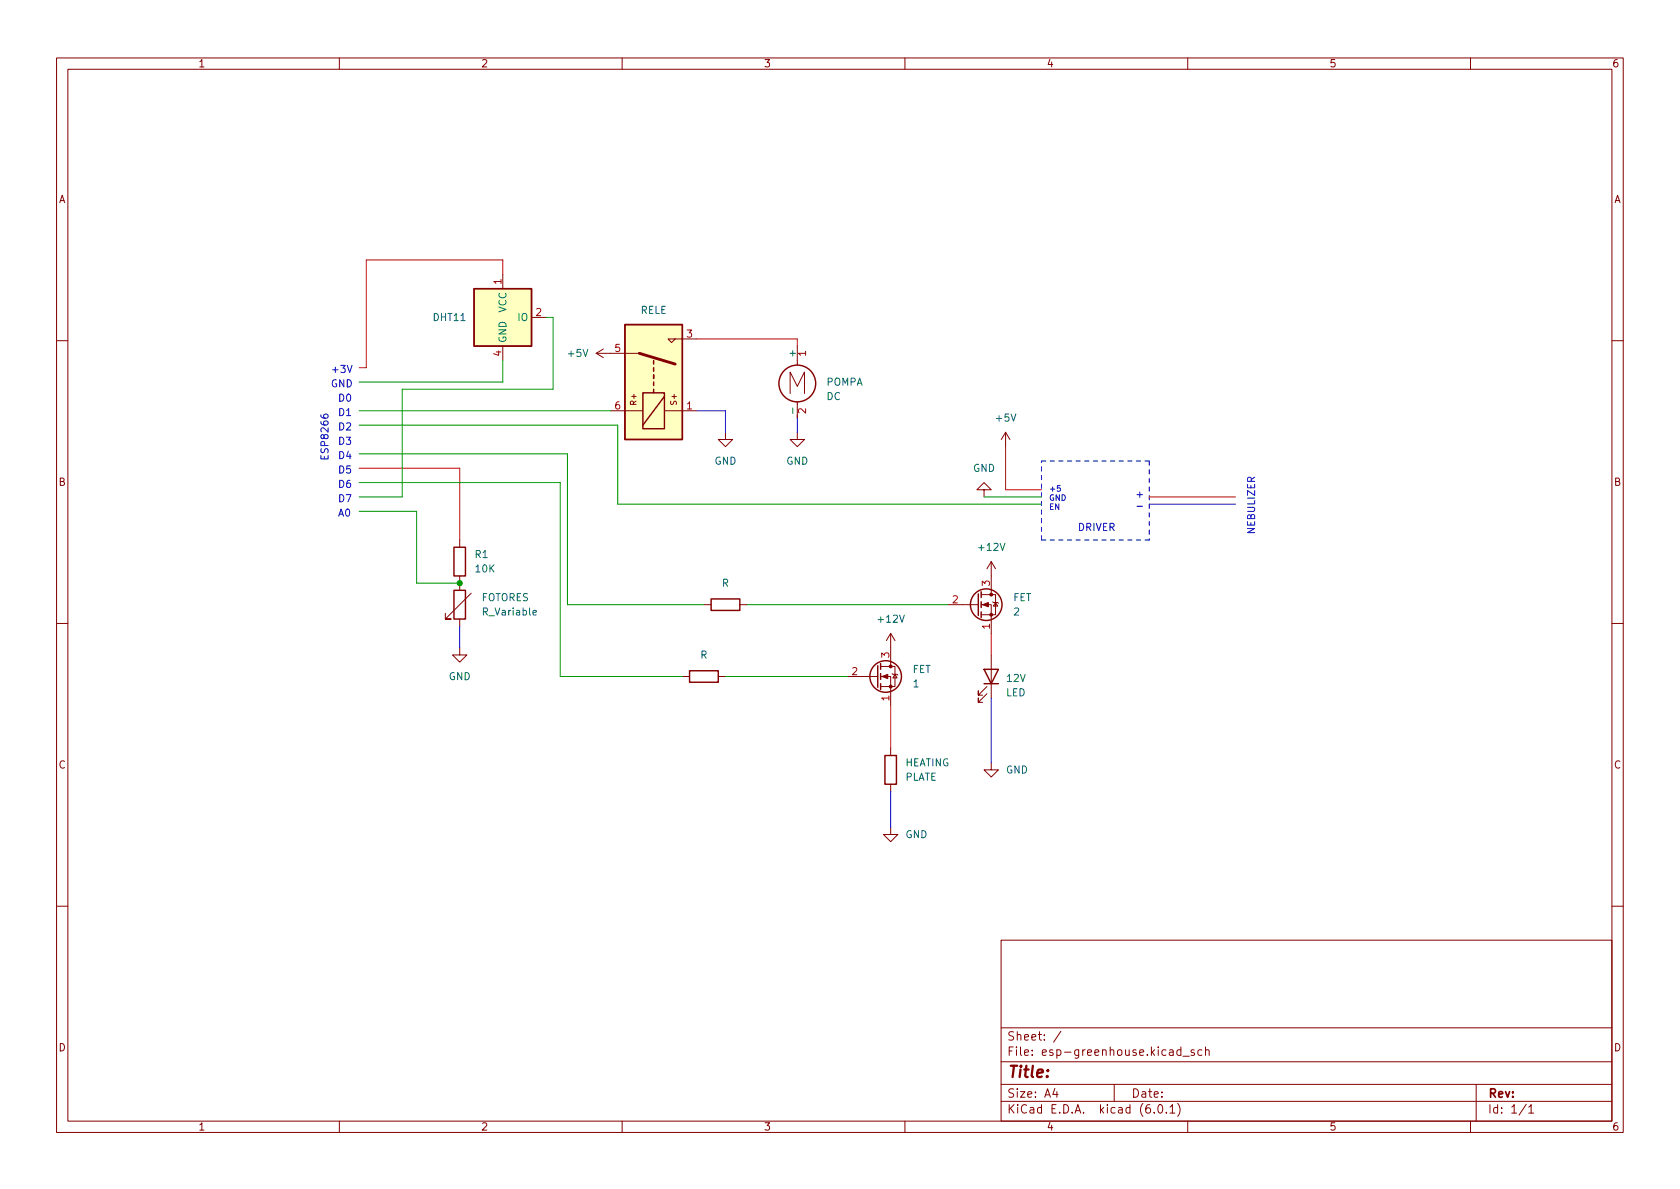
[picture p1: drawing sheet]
<svg xmlns="http://www.w3.org/2000/svg" width="297mm" height="210mm" viewBox="0 0 297 210" stroke-linecap="round" stroke-linejoin="round" font-family="sans-serif">
<g fill="none" stroke="#840000" stroke-width=".18">
<path d="M10 10.2h277v190.1h-277zM12 12.2h273v186.1h-273zM60 10.2v2M110 10.2v2M160 10.2v2M210 10.2v2M260 10.2v2M88.9 48.5v2.5M94 56.1h2.5M118.1 59.9h1.3l-.7 .7zM119.4 59.9h3.8M10 60.2h2"/>
<path d="M88.9 61.2v2.5M105.4 62.5l1.3 .7M105.4 62.5h7.6M106.7 61.7l-1.3 .8M107.9 72.6h5.8M117.5 72.6h5.7M128.3 76.4v1.3h1.2l-1.2 1.3-1.3-1.3h1.3M139.7 69.6v-3.8l1.3 2.5 1.2-2.5v3.8M141 76.4v1.3h1.2l-1.2 1.3-1.3-1.3h1.3M141 61.2v3.4M141 71.1v2.8M177.8 76.4l-.8 1.3"/>
<path d="M177.8 76.4v2.6M177.8 76.4l.8 1.3M285 60.2h2M81.3 95.5v1.3M174 86.6h1.3l-1.3-1.3-1.3 1.3h1.3v1.3M175.3 99.3v5.9M175.3 99.3l-.8 1.3M175.3 99.3l.7 1.3M10 110.2h2M81.3 114.5v1.3h1.2l-1.2 1.3-1.3-1.3h1.3M81.3 101.8v2.6M81.3 109.5v1.2"/>
<path d="M83.3 104.9l-4.6 4.6h1.1h-1.1v-1M120.6 119.6h1.3M124.5 106.9h1.2M127 119.6h1.3M130.8 106.9h1.3M149.9 119.6h5.3M155.7 119.6h1.8v5.1M155.7 117.9h2.5v3.5h-2.5M157.5 112l-.8 1.3M157.5 112v5.9M157.5 112l.7 1.3M157.7 119.1l.2 .1h.7l.1 .2"/>
<path d="M158.2 119.2l.4 .7h-.7zM167.6 106.9h5.4M173.5 106.9h1.8v5.1M173.5 105.2h2.5v3.5h-2.5M175.3 115.8v7.6M175.5 106.4l.1 .1h.8l.1 .2M176 106.5l.4 .7h-.8zM285 110.2h2M157.5 132.3v1.3M157.5 138.7v1.2M174.5 122.7l-1.5 1.5v-.8v.8h.7M174.5 121.4l-1.5 1.5v-.7v.7h.7"/>
<path d="M175.3 134.9v1.2h-1.3l1.3 1.3 1.2-1.3h-1.2M157.5 146.3v1.3h-1.3l1.3 1.2 1.2-1.2h-1.2M10 160.2h2M177 166.3h108v32h-108zM285 160.2h2M60 198.3v2M110 198.3v2M160 198.3v2M177 194.8h108M177 191.8h108M177 187.8h108M177 181.8h108"/>
<path d="M186.5 192.5l-.4 1h1M186.9 193v1M187.6 182.4l-1.3 1.9M197 191.8v3M204.1 196.7v.1M204.9 195.4l.2-.1a.81 .81 0 0 1 .6 .7 .81 .81 0 0 1-.3 .8h-.2a.81 .81 0 0 1-.6-.6 .81 .81 0 0 1 .3-.8zM206.2 196.7v.1M206.9 195.8l.4-.5v1.5M206.9 196.8h.8M208.2 195.1a1.72 1.72 0 0 1 0 2.3M208.8 185.7l-.4-.1-.3 .3v.4l.1 .3h.6M208.8 185.1v1.5"/>
<path d="M209.1 186.8h1.2M210 198.3v2M211.1 185.7l-.3-.1-.2 .2v.3l.5 .1v.4h-.5M212.5 185.7l-.4-.1-.3 .3v.4l.1 .3h.6M213.1 185.8l.3-.2 .3 .1 .1 .9M213.1 185.1v1.5M260 198.3v2M261 191.8v6.5M269.9 195.3l-1.3 1.9M270.3 195.8l.4-.5v1.5M270.3 196.8h.9"/>
</g>
<g fill="none" stroke="#840000" stroke-width=".25">
<path d="M83.8 51h10.2v10.2h-10.2zM110.5 57.4h10.1v20.3h-10.1zM113.7 69.5h3.8v6.3h-3.8zM115.6 63.7v.7M115.6 65v.7M115.6 66.3v.6M115.6 67.6v.6M115.6 68.8v.7M117.5 70.1l-3.8 5.1M80.3 96.8h2v5h-2zM80.3 104.4h2v5.1h-2zM121.9 118.6h5.1v2h-5.1z"/>
<path d="M125.7 105.9h5.1v2h-5.1zM155.2 117.7v3.8M155.7 117.3v1.1M155.7 119.1v1M173 105v3.8M173.5 104.6v1.1M173.5 106.4v1M173.5 108.2v1M174 118.4h2.5l-1.2 2.5zM155.7 120.9v1M156.5 133.6h2v5.1h-2zM174 120.9h2.5"/>
<circle cx="141" cy="67.8" r="3.3"/>
<circle cx="156.6" cy="119.6" r="2.79"/>
<circle cx="174.4" cy="106.9" r="2.79"/>
</g>
<g fill="#ffffc2" stroke="#ffffc2" stroke-width=".18">
<path d="M110.5 57.4h10.1v20.3h-10.1z"/>
<path d="M83.8 51h10.2v10.2h-10.2z"/>
</g>
<path d="M113 62.5l6.4 1.9" fill="none" stroke="#840000" stroke-width=".51"/>
<g fill="#840000" stroke="#840000" stroke-width=".18">
<path d="M156 119.6l1-.4v.8z"/>
<path d="M173.7 106.9l1.1-.4v.8z"/>
<circle cx="157.5" cy="121.4" r=".25"/>
<circle cx="157.5" cy="117.9" r=".25"/>
<circle cx="175.3" cy="108.7" r=".25"/>
<circle cx="175.3" cy="105.2" r=".25"/>
</g>
<path d="M56.7 73.3l.1 .4a.86 .86 0 0 0 1.2 0l-.1-.4-.4-.1-.3 .3v.2l.3 .3M61.4 64.6l.4 1.3 .4-1.3M187.4 85.9h-.4l-.1 .5 .5-.1v.5l-.1 .1-.4-.1M201 89.5h1" fill="none" stroke="#0000c2" stroke-width=".18"/>
<path d="M184.1 95.5v-14M184.1 95.5h19.1M184.1 81.5h19.1M203.2 81.5v14" fill="none" stroke="#0000c2" stroke-width=".18" stroke-dasharray=".8 .8"/>
<path d="M88.9 48.5v-2.5h-24.1v19h-1.3M123.2 59.9h17.8v1.3M177.8 79v7.6h6.3M63.5 82.8h17.8v12.7M203.2 87.9h15.2M175.3 112v3.8M157.5 124.7v7.6" fill="none" stroke="#c80000" stroke-width=".18"/>
<path d="M96.5 56.1h1.3v12.7h-26.7v19.1h-7.6M63.5 75.2h45.7v13.9h74.9M63.5 72.6h44.4M88.9 63.7v3.9h-25.4M63.5 80.3h36.8v26.6h24.2M63.5 85.3h35.6v34.3h21.5M63.5 90.4h10.2v12.7h7.6M174 87.9h10.1M128.3 119.6h21.6M132.1 106.9h35.5" fill="none" stroke="#009600" stroke-width=".18"/>
<path d="M123.2 72.6h5.1v3.8M141 73.9v2.5M203.2 89.1h15.2M81.3 110.7v3.8M157.5 139.9v6.4M175.3 123.4v11.5" fill="none" stroke="#0000c8" stroke-width=".18"/>
<circle cx="81.3" cy="103.1" r=".46" fill="#009600" stroke="#009600" stroke-width=".18"/>
<text font-size="2.8" fill="#840000" x="178" y="190.6">Title:</text>
<g font-size="2.1" fill="#840000">
<text x="178" y="184">Sheet: /</text>
<text x="178" y="186.7">File: esp-greenhouse.kicad_sch</text>
<text x="178" y="196.9">KiCad E.D.A. kicad (6.0.1)</text>
<text x="178" y="194.1">Size: A4</text>
<text x="200" y="194.1">Date:</text>
<text x="263" y="194.1">Rev:</text>
<text x="263" y="196.9">Id: 1/1</text>
</g>
<g font-size="1.8" fill="#840000">
<text x="35" y="11.9">1</text>
<text x="85" y="11.9">2</text>
<text x="135" y="11.9">3</text>
<text x="185" y="11.9">4</text>
<text x="235" y="11.9">5</text>
<text x="285" y="11.9">6</text>
<text x="10.3" y="35.9">A</text>
<text x="285.3" y="35.9">A</text>
<text x="10.3" y="85.9">B</text>
<text x="285.3" y="85.9">B</text>
<text x="10.3" y="135.9">C</text>
<text x="285.3" y="135.9">C</text>
<text x="10.3" y="185.9">D</text>
<text x="285.3" y="185.9">D</text>
<text x="35" y="199.9">1</text>
<text x="85" y="199.9">2</text>
<text x="135" y="199.9">3</text>
<text x="185" y="199.9">4</text>
<text x="235" y="199.9">5</text>
<text x="285" y="199.9">6</text>
</g>
<g font-size="1.8" fill="#a90000">
<text x="88.6" y="50.3" transform="rotate(-90 88.6 50.3)">1</text>
<text x="94.8" y="55.9">2</text>
<text x="121.4" y="59.7">3</text>
<text x="88.6" y="63" transform="rotate(-90 88.6 63)">4</text>
<text x="108.7" y="62.2">5</text>
<text x="142.5" y="63" transform="rotate(-90 142.5 63)">1</text>
<text x="108.7" y="72.4">6</text>
<text x="121.4" y="72.4">1</text>
<text x="142.5" y="73.1" transform="rotate(-90 142.5 73.1)">2</text>
<text x="168.4" y="106.7">2</text>
<text x="175" y="103.6" transform="rotate(-90 175 103.6)">3</text>
<text x="175" y="111.2" transform="rotate(-90 175 111.2)">1</text>
<text x="150.6" y="119.4">2</text>
<text x="157.2" y="116.3" transform="rotate(-90 157.2 116.3)">3</text>
<text x="157.2" y="123.9" transform="rotate(-90 157.2 123.9)">1</text>
</g>
<g font-size="1.8" fill="#006464">
<text x="76.7" y="56.8">DHT11</text>
<text x="89.5" y="55.3" transform="rotate(-90 89.5 55.3)">VCC</text>
<text x="91.6" y="56.8">IO</text>
<text x="113.2" y="55.5">RELE</text>
<text x="89.5" y="60.7" transform="rotate(-90 89.5 60.7)">GND</text>
<text x="100.5" y="63.1">+5V</text>
<text x="140.7" y="63" transform="rotate(-90 140.7 63)">+</text>
<text x="146.1" y="68.2">POMPA</text>
<text x="146.1" y="70.7">DC</text>
<text x="140.7" y="72.9" transform="rotate(-90 140.7 72.9)">-</text>
<text x="176.2" y="74.5">+5V</text>
<text x="126.3" y="82.2">GND</text>
<text x="139" y="82.2">GND</text>
<text x="172" y="83.4">GND</text>
<text x="84" y="98.7">R1</text>
<text x="84.1" y="101.2">10K</text>
<text x="173.2" y="97.4">+12V</text>
<text x="85.1" y="106.3">FOTORES</text>
<text x="127.6" y="103.8">R</text>
<text x="179.1" y="106.3">FET</text>
<text x="85.6" y="108.8">R_Variable</text>
<text x="155.4" y="110.1">+12V</text>
<text x="179.3" y="108.8">2</text>
<text x="123.8" y="116.5">R</text>
<text x="161.3" y="119">FET</text>
<text x="79.3" y="120.3">GND</text>
<text x="161.5" y="121.5">1</text>
<text x="177.8" y="123.1">LED</text>
<text x="178.1" y="120.6">12V</text>
<text x="160" y="135.5">HEATING</text>
<text x="177.8" y="136.8">GND</text>
<text x="160" y="138">PLATE</text>
<text x="160.1" y="148.2">GND</text>
</g>
<g font-size="1.8" fill="#0000c2">
<text x="58.4" y="65.9">+3V</text>
<text x="58.4" y="68.5">GND</text>
<text x="59.7" y="71">D0</text>
<text x="59.7" y="76.1">D2</text>
<text x="59.7" y="73.6">D1</text>
<text x="58.1" y="81.5" transform="rotate(-90 58.1 81.5)">ESP8266</text>
<text x="59.7" y="83.7">D5</text>
<text x="59.7" y="81.2">D4</text>
<text x="59.7" y="78.6">D3</text>
<text x="59.7" y="88.8">D7</text>
<text x="59.7" y="86.3">D6</text>
<text x="200.7" y="88">+</text>
<text x="59.7" y="91.3">A0</text>
<text x="190.5" y="93.9">DRIVER</text>
<text x="221.9" y="94.2" transform="rotate(-90 221.9 94.2)">NEBULIZER</text>
</g>
<g font-size="1.4" fill="#840000">
<text x="112.5" y="71.5" transform="rotate(-90 112.5 71.5)">R+</text>
<text x="119.6" y="71.5" transform="rotate(-90 119.6 71.5)">S+</text>
</g>
<g font-size="1.4" fill="#0000c2">
<text x="185.4" y="86.9">+5</text>
<text x="185.4" y="88.5">GND</text>
<text x="185.4" y="90.1">EN</text>
</g>
</svg>
